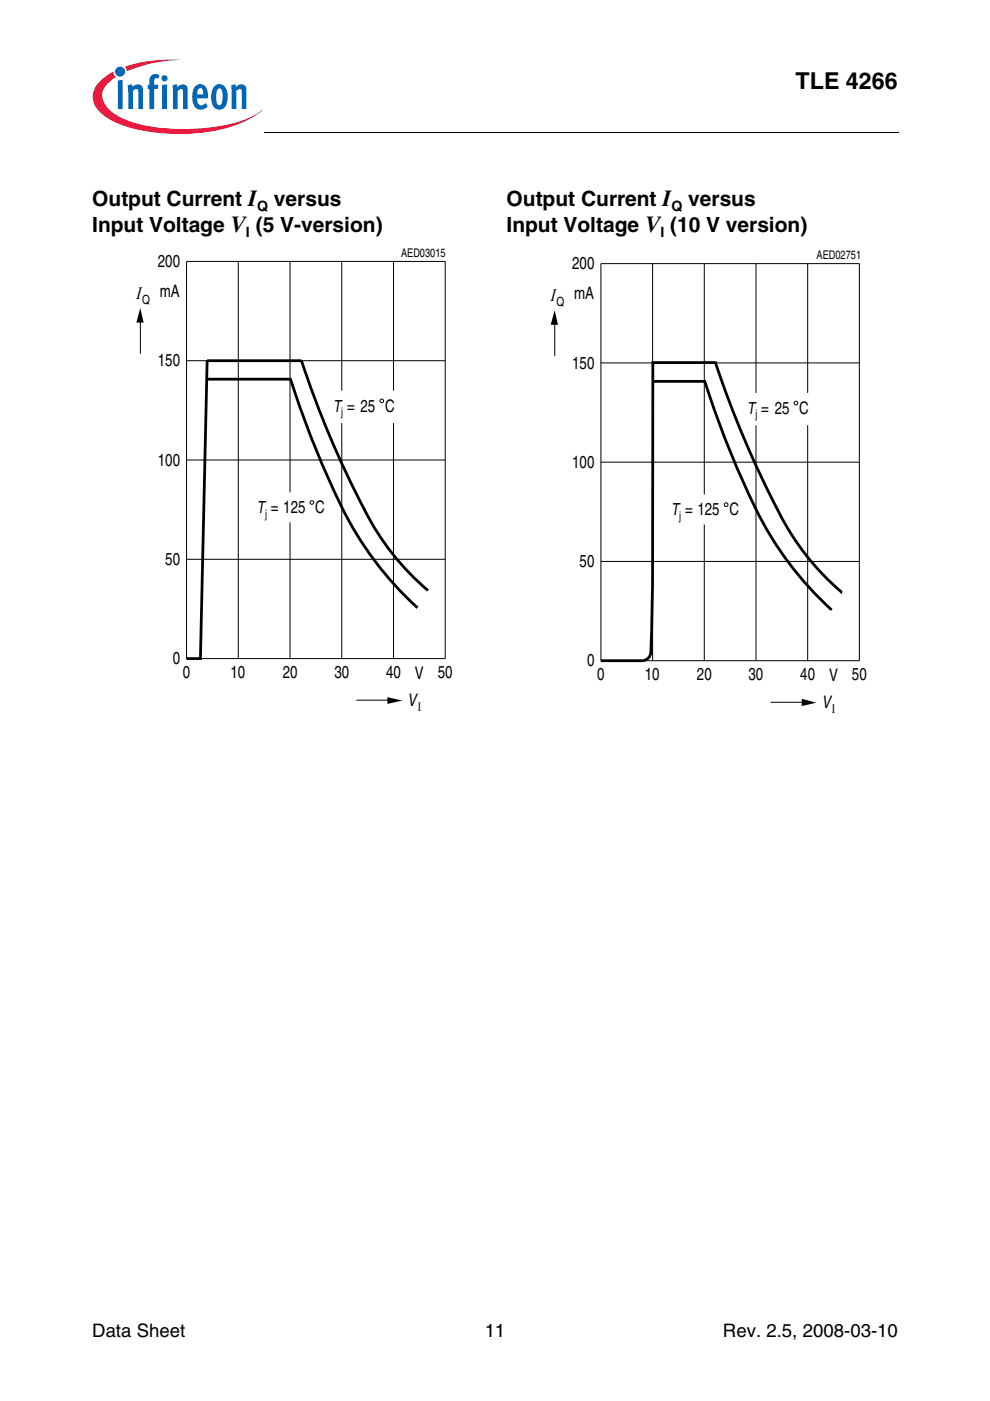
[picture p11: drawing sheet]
<svg xmlns="http://www.w3.org/2000/svg" width="210mm" height="297mm" viewBox="0 0 210 297" stroke-linecap="round" stroke-linejoin="round" font-family="sans-serif">
<circle cx="25.5" cy="15.2" r="1.06" fill="#0166b3"/>
<g fill="#ed1a40">
<path d="M26.5 14.2l.7-.3a31.7 31.7 0 0 1 11.7-1.2 31 31 0 0 0-11.4 2.2l-.6 .2z"/>
<path d="M21 17.4l1.3-1.2 1.7-1 .2 .6 .4 .5a4.8 4.8 0 0 0-2.9 4.1 6.1 6.1 0 0 0 3.7 4.4 31.1 31.1 0 0 0 15.1 2.5 30.9 30.9 0 0 0 13.6-2.9l1.5-1.2a19.2 19.2 0 0 1-10 4.5 41 41 0 0 1-19.9-1.3 9.9 9.9 0 0 1-5.6-4.2 4.2 4.2 0 0 1 .9-4.8z"/>
</g>
<g fill="#0166b3">
<path d="M25 17.1l1-.2v6.2h-1z"/>
<path d="M27 18.1l1-.2 .1 .6a1.19 1.19 0 0 1 1.4-.6 1.19 1.19 0 0 1 .8 1.3v3.9h-1v-4a.4 .4 0 0 0-.6-.2l-.5 .4v3.8h-1z"/>
<path d="M32.1 15.9l.8-.2 .7 .1 .2 .1-.2 .8-.2-.1a.46 .46 0 0 0-.7 .3v1.1h.9l-.2 .9h-.7v4.2h-1v-4.2h-.4v-.9h.4v-.7a1.72 1.72 0 0 1 .4-1.4z"/>
<path d="M36.5 18.1l1-.2 .1 .6a1.19 1.19 0 0 1 1.4-.6 1.19 1.19 0 0 1 .8 1.3v3.9h-1v-4a.4 .4 0 0 0-.6-.2l-.5 .4v3.8h-1z"/>
<path d="M49 18.1l.9-.2 .1 .6a1.19 1.19 0 0 1 1.5-.6 1.19 1.19 0 0 1 .8 1.3v3.9h-1l-.1-4a.4 .4 0 0 0-.6-.2l-.5 .4v3.8h-1z"/>
<path d="M34.2 16.6a.66 .66 0 0 1 1.3 0 .66 .66 0 0 1-1.3 0zM34.4 18l1-.1v5.2h-1z"/>
<path d="M41.5 18.2a1.55 1.55 0 0 1 1.7-.2 1.55 1.55 0 0 1 .8 1.5l.1 1.3h-2.3a1.06 1.06 0 0 0 .3 1.1 1.06 1.06 0 0 0 1.1 .3l.4-.4 .4 .8a1.83 1.83 0 0 1-2.1 .5 1.83 1.83 0 0 1-1.1-1.9v-1.6l.2-.8zM42 18.9l-.2 1.1h1.3l-.1-.7a.56 .56 0 0 0-.3-.6 .56 .56 0 0 0-.7 .2z"/>
<path d="M45.6 18.2a1.68 1.68 0 0 1 1.8-.1 1.68 1.68 0 0 1 .8 1.6l.1 1.4a1.9 1.9 0 0 1-2.3 2.1 2.85 2.85 0 0 1-1.2-3.2 2.71 2.71 0 0 1 .8-1.8zM46.2 18.9a4.2 4.2 0 0 0 0 3.3l.3 .1a1.49 1.49 0 0 0 .7-1.8v-.4a1.15 1.15 0 0 0-.7-1.3z"/>
</g>
<path d="M19.6 30.2h45.9v4.8h-45.9z" fill="#fff"/>
<path d="M56.1 28v.2zM29.7 65.3l.8 3.1h-1.6zM117.6 65.8l.7 3.1h-1.5zM82.1 147.8l3.2 .7-3.2 .7zM170 148.2l3.1 .8-3.1 .7z" fill="#000"/>
<g fill="none" stroke="#000" stroke-width=".21">
<path d="M56.1 28.1h134.5M39.6 55.4h54.8v84.2h-54.8zM50.5 55.4v84.2M61.5 55.4v49M72.5 55.4v27.4M83.4 55.4v27.4M127.4 55.9h54.8v84.2h-54.8zM138.4 55.9v84.2M149.3 55.9v48.9M160.3 55.9v27.4M171.2 55.9v27.4M29.8 67.2v7.8"/>
<path d="M39.6 76.5h54.8M117.6 67.6v7.9M127.4 76.9h54.8M39.6 97.5h54.8M72.5 89.7v49.9M83.4 89.7v49.9M127.4 98h54.8M160.3 90.2v49.9M171.2 90.2v49.9M39.6 118.6h54.8M61.5 110.7v28.9M127.4 119h54.8"/>
<path d="M149.3 111.2v28.9M75.5 148.4h7.9M163.4 148.9h7.8"/>
<circle cx="80.9" cy="85" r=".39"/>
<circle cx="168.8" cy="85.5" r=".39"/>
<circle cx="66.1" cy="106.5" r=".39"/>
<circle cx="154" cy="107" r=".39"/>
</g>
<path d="M43.8 80.4h17.8a185 185 0 0 0 13.2 31.4 71.2 71.2 0 0 0 13.7 17.1M138.4 80.9h11a185 185 0 0 0 13.2 31.4 71.2 71.2 0 0 0 13.7 17M90.7 125.2a57.5 57.5 0 0 1-15.1-20.4 209 209 0 0 1-11.7-28.3h-20l-1.4 63.1h-2.9M178.6 125.6a57.1 57.1 0 0 1-15.2-20.4 215.5 215.5 0 0 1-11.7-28.3h-13.3v44.9l-.3 15.1a2.77 2.77 0 0 1-1 2.9l-.9 .3h-8.8" fill="none" stroke="#000" stroke-width=".59"/>
<text font-size="4.9" x="168.7" y="18.8">TLE 4266</text>
<g font-size="4.4">
<text x="19.6" y="43.7">Output Current I</text>
<text x="58.1" y="43.7">versus</text>
<text x="107.4" y="43.7">Output Current I</text>
<text x="145.9" y="43.7">versus</text>
<text x="19.6" y="49.1">Input Voltage V (5 V-version)</text>
<text x="107.4" y="49.1">Input Voltage V (10 V version)</text>
</g>
<g font-size="3.9">
<text x="19.6" y="283.5">Data Sheet</text>
<text x="102.8" y="283.5">11</text>
<text x="153.3" y="283.5">Rev. 2.5, 2008-03-10</text>
</g>
<g font-size="3.8">
<text x="28.7" y="63.3">Ι</text>
<text x="116.6" y="63.8">Ι</text>
</g>
<g font-size="3.7">
<text x="33.5" y="56.6">200</text>
<text x="121.3" y="57.1">200</text>
<text x="33.9" y="63">mA</text>
<text x="121.7" y="63.5">mA</text>
<text x="33.5" y="77.7">150</text>
<text x="121.3" y="78.2">150</text>
<text x="33.5" y="98.8">100</text>
<text x="121.3" y="99.2">100</text>
<text x="35" y="119.8">50</text>
<text x="122.9" y="120.3">50</text>
<text x="36.6" y="140.9">0</text>
<text x="38.8" y="143.8">0</text>
<text x="48.9" y="143.8">10</text>
<text x="59.9" y="143.8">20</text>
<text x="70.9" y="143.8">30</text>
<text x="81.9" y="143.8">40</text>
<text x="88" y="143.9">V</text>
<text x="92.8" y="143.8">50</text>
<text x="124.5" y="141.3">0</text>
<text x="86.4" y="149.6">V</text>
<text x="126.6" y="144.3">0</text>
<text x="136.7" y="144.3">10</text>
<text x="147.8" y="144.3">20</text>
<text x="158.7" y="144.3">30</text>
<text x="169.7" y="144.3">40</text>
<text x="175.8" y="144.3">V</text>
<text x="180.6" y="144.3">50</text>
<text x="174.2" y="150">V</text>
</g>
<g font-size="3.5">
<text x="70.6" y="87.3">T = 25 C</text>
<text x="158.4" y="87.7">T = 25 C</text>
<text x="54.5" y="108.8">T = 125 C</text>
<text x="142.3" y="109.3">T = 125 C</text>
</g>
<g font-size="3">
<text x="54.5" y="44.8">Q</text>
<text x="142.3" y="44.8">Q</text>
<text x="52.2" y="50.2">I</text>
<text x="140" y="50.2">I</text>
</g>
<g font-size="2.7">
<text x="30.1" y="64.4">Q</text>
<text x="118" y="64.9">Q</text>
<text x="88.6" y="150.6">Ι</text>
<text x="176.4" y="151.1">Ι</text>
</g>
<g font-size="2.5">
<text x="85" y="54.4">AED03015</text>
<text x="173.1" y="54.9">AED02751</text>
<text x="72.3" y="88.2">j</text>
<text x="160.2" y="88.7">j</text>
<text x="56.2" y="109.8">j</text>
<text x="144" y="110.2">j</text>
</g>
</svg>
